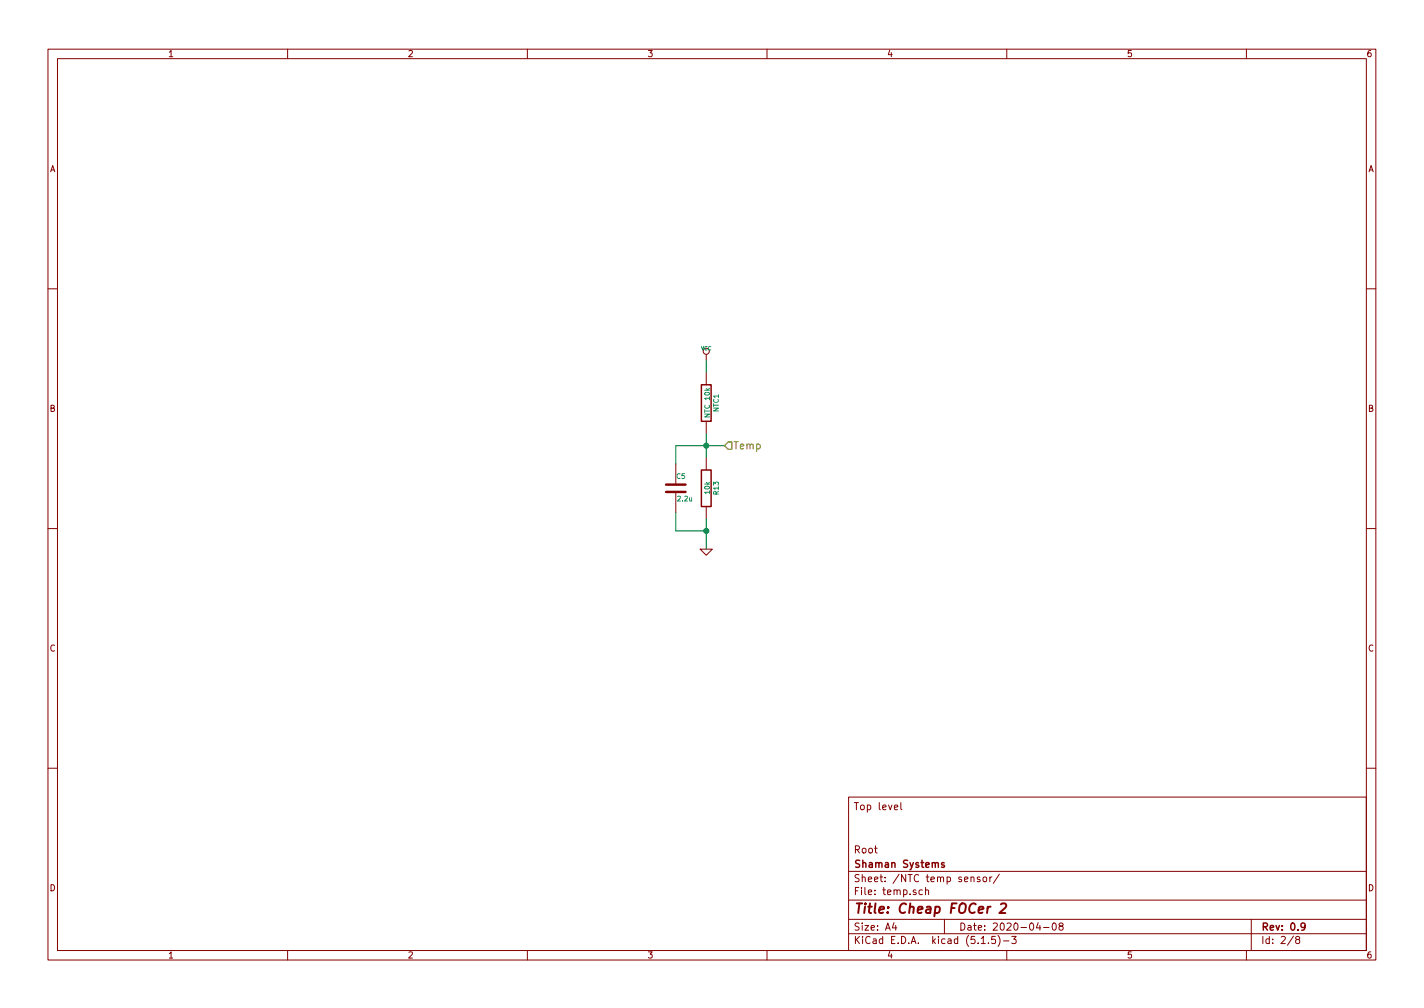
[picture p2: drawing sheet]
<svg xmlns="http://www.w3.org/2000/svg" width="297mm" height="210mm" viewBox="0 0 297 210" stroke-linecap="round" stroke-linejoin="round" font-family="sans-serif">
<g fill="none" stroke="#840000" stroke-width=".21">
<path d="M10 10.3h277v189.9h-277zM12 12.2h273v186.1h-273zM60 10.3v1.9M110 10.3v1.9M160 10.3v1.9M210 10.3v1.9M260 10.3v1.9M10 60.2h2M147.3 73.9v1.3M147.3 77.7v2.6M285 60.2h2M141 96.8v4.3"/>
<path d="M147.3 87.9v2.5M147.3 95.5v2.5M10 110.3h2M141 102.6v4.3M146 114.5h2.6l-1.3 1.3zM147.3 105.7v2.5M285 110.3h2M10 160.2h2M177 166.3h108v32h-108zM186.6 168.4l.7-.1-.1-.3-.4-.1-.2 .2v.7h.6M187.9 167.4v1.3l.2 .2M285 160.2h2"/>
<path d="M60 198.3v1.9M110 198.3v1.9M160 198.3v1.9M177 194.8h108M177 191.8h108M177 187.8h108M177 181.8h108M186.5 192.5l-.4 1h1M186.8 193v1M192.4 185.7l-.4-.1-.3 .3 .1 .6 .2 .1 .4-.1M193.1 185.7l.2-.1 .3 .1 .1 .9M193.1 185.1v1.5"/>
<path d="M197 191.8v3M202.5 183.1l.3-.2 .3 .1 .1 .9M204.4 183l-.4-.1-.2 .2 .1 .3 .5 .1v.3h-.6M204.7 196.8h.8M205.1 183.1l.2-.2 .5 .2v.7l-.3 .1-.4-.1zM206.2 196.7v.1M206.5 182.9v1M206.9 182.9l-.4 .3M207.6 195.3h-.7l-.1 .7 .2-.1 .5 .1 .1 .7-.2 .1-.6-.1M208.2 195.1a1.71 1.71 0 0 1 0 2.3M208.5 182.3l-1.3 2M209.3 196.3h1.2"/>
<path d="M210 198.3v1.9M211 195.3h1l-.5 .6 .4 .1v.7l-.2 .1-.7-.1M216.6 192.5l-.4 1h.9M216.9 193v1M217.7 193.5h1.1M219.6 192.7l.4-.2a.86 .86 0 0 1-.2 1.5l-.2-.1-.1-.4zM221.2 193.2l-.3-.3 .1-.2 .2-.2 .4 .1 .2 .2-.1 .2-.5 .2-.3 .3 .1 .4 .2 .1h.3l.3-.3-.1-.4-.2-.1M260 198.3v1.9M261 191.8v6.5M269.8 195.2l-1.2 2M270.6 196l-.3-.4 .3-.3h.2l.3 .3-.1 .2-.6 .2-.1 .3v.4l.3 .1h.2l.3-.3v-.2l-.3-.3"/>
<circle cx="147.3" cy="73.3" r=".63"/>
</g>
<path d="M146.3 98h2v7.7h-2zM146.3 80.3h2v7.6h-2zM197 180l-.4-.1-.2 .2 .1 .3 .5 .1v.3h-.6M272.2 193.2l-.2 .3-.5-.1-.1-.2v-.4l.3-.3h.3l.2 .3a1.01 1.01 0 0 1-.4 1.2h-.3" fill="none" stroke="#840000" stroke-width=".3"/>
<path d="M208.8 188.6l.3-.2h.5l.2 .2 .1 .4-.1 .3-1.3 1.1h1.2" fill="none" stroke="#840000" stroke-width=".41"/>
<path d="M138.9 102.6h4.1M138.9 101.1h4.1" fill="none" stroke="#840000" stroke-width=".51"/>
<path d="M147.3 75.2v2.5M147.3 90.4v5.1M151.1 93h-10.1v3.8M141 106.9v3.8h6.3M147.3 108.2v6.3" fill="none" stroke="#008400" stroke-width=".21"/>
<path d="M151.9 92.2h.8v1.5h-.8l-.8-.7z" fill="none" stroke="#848400" stroke-width=".25"/>
<g fill="#008400" stroke="#008400" stroke-width=".25">
<circle cx="147.3" cy="93" r=".51"/>
<circle cx="147.3" cy="110.7" r=".51"/>
</g>
<text font-size="2.8" fill="#840000" x="178" y="190.5">Title: Cheap FOCer 2</text>
<text font-size="2.1" fill="#848400" x="152.9" y="93.7">Temp</text>
<g font-size="2.1" fill="#840000">
<text x="178" y="169">Top level</text>
<text x="178" y="178">Root</text>
<text x="178" y="184">Sheet: /NTC temp sensor/</text>
<text x="178" y="181">Shaman Systems</text>
<text x="178" y="186.7">File: temp.sch</text>
<text x="178" y="196.9">KiCad E.D.A. kicad (5.1.5)-3</text>
<text x="178" y="194.1">Size: A4</text>
<text x="200" y="194.1">Date: 2020-04-08</text>
<text x="263" y="194.1">Rev: 0.9</text>
<text x="263" y="196.9">Id: 2/8</text>
</g>
<g font-size="1.8" fill="#840000">
<text x="35" y="11.9">1</text>
<text x="85" y="11.9">2</text>
<text x="135" y="11.9">3</text>
<text x="185" y="11.9">4</text>
<text x="235" y="11.9">5</text>
<text x="285" y="11.9">6</text>
<text x="10.4" y="35.9">A</text>
<text x="285.4" y="35.9">A</text>
<text x="10.4" y="85.9">B</text>
<text x="285.4" y="85.9">B</text>
<text x="10.4" y="135.9">C</text>
<text x="285.4" y="135.9">C</text>
<text x="10.4" y="185.9">D</text>
<text x="285.4" y="185.9">D</text>
<text x="35" y="199.9">1</text>
<text x="85" y="199.9">2</text>
<text x="135" y="199.9">3</text>
<text x="185" y="199.9">4</text>
<text x="235" y="199.9">5</text>
<text x="285" y="199.9">6</text>
</g>
<g font-size="1.4" fill="#008484">
<text x="148.1" y="86.8" transform="rotate(-90 148.1 86.8)">NTC 10k</text>
<text x="149.9" y="85.9" transform="rotate(-90 149.9 85.9)">NTC1</text>
<text x="141.1" y="99.9">C5</text>
<text x="141.5" y="104.6">2.2u</text>
<text x="148.1" y="103" transform="rotate(-90 148.1 103)">10k</text>
<text x="149.9" y="103.1" transform="rotate(-90 149.9 103.1)">R13</text>
</g>
<text font-size="1.1" fill="#008484" x="146.2" y="73.1">VCC</text>
</svg>
